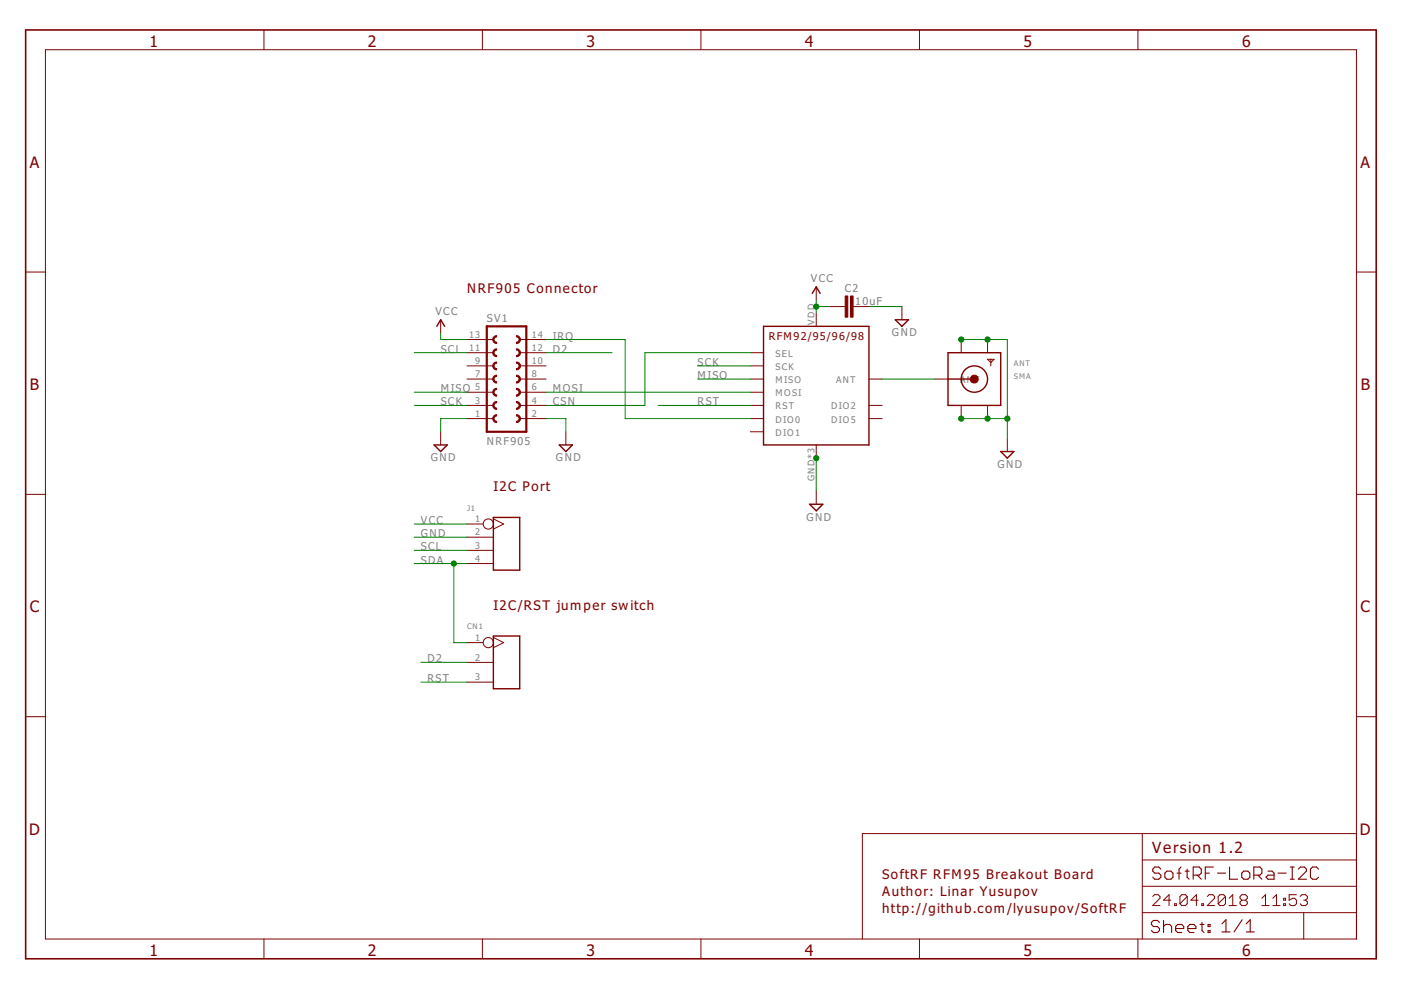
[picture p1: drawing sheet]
<svg xmlns="http://www.w3.org/2000/svg" width="297mm" height="210mm" viewBox="0 0 297 210" stroke-linecap="round" stroke-linejoin="round" font-family="sans-serif">
<g fill="none" stroke="#800000" stroke-width=".3">
<path d="M92.6 69.2l.8-1.4 .9 1.4M161.9 69.2h22.3v25.1h-22.3zM172.2 62.2l.9-1.4 .8 1.4M189.8 67.8h2.8l-1.4 1.4zM201 74.8h11.2v11.2h-11.2zM92 94.3h2.8l-1.4 1.4zM118.6 94.3h2.8l-1.4 1.4zM201 80.4h5.6M212.2 95.7h2.8l-1.4 1.4zM104.6 109.7h5.6v11.2h-5.6zM171.7 106.9h2.8l-1.4 1.4zM104.6 134.9h5.6v11.1h-5.6z"/>
<circle cx="206.6" cy="80.4" r="2.79"/>
</g>
<g fill="none" stroke="#800000" stroke-width=".21">
<path d="M9.6 10.5h278v188.6h-278zM56 6.3v4.2M102.3 6.3v4.2M148.6 6.3v4.2M194.9 6.3v4.2M241.3 6.3v4.2M5.4 57.7h4.2M287.6 57.7h4.2M93.4 67.8v2.8M99 77.6h5.6M99 74.8h5.6M99 72h5.6"/>
<path d="M110.2 77.6h5.6M110.2 74.8h5.6M110.2 72h5.6M159.1 77.6h2.8M159.1 74.8h2.8M173.1 60.8v2.8M173.1 66.4v2.8M175.9 65h3.3M180.9 65h3.3M191.2 65v2.8M203.8 72v2.8M209.4 76.2h1.4l-.7 .7z"/>
<path d="M209.4 72v2.8M210.1 76.2v1.4M93.4 91.5v2.8M99 80.4h5.6M99 88.8h5.6M99 86h5.6M99 83.2h5.6M110.2 80.4h5.6M110.2 88.8h5.6M110.2 86h5.6M110.2 83.2h5.6M120 91.5v2.8"/>
<path d="M159.1 80.4h2.8M159.1 88.8h2.8M159.1 91.5h2.8M159.1 86h2.8M159.1 83.2h2.8M173.1 94.3v2.8M184.2 80.4h2.8M184.2 88.8h2.8M184.2 86h2.8M198.2 80.4h2.8M203.8 86v2.8M209.4 86v2.8"/>
<path d="M213.6 92.9v2.8M5.4 104.8h4.2M99 111.1h3.4M99 113.9h5.6M99 116.7h5.6M99 119.5h5.6M104.6 110l2.2 1.1-2.2 1.1M173.1 104.1v2.8M287.6 104.8h4.2M99 136.2h3.4M104.6 135.1l2.2 1.1-2.2 1.1M5.4 152h4.2"/>
<path d="M99 140.4h5.6M99 144.6h5.6M287.6 152h4.2M242.2 176.7v22.4M287.6 176.7h-104.8v22.4M56 199.1v4.2M102.3 199.1v4.2M148.6 199.1v4.2M194.9 199.1v4.2M241.3 199.1v4.2M242.2 193.5h45.4M242.2 187.9h45.4"/>
<path d="M242.2 182.3h45.4M244.4 190.1l.4-.4h.8l.3 .4v.4l-1.5 1.5h1.5M248.2 190.9h-1.5l1.2-1.2v2.3M249 191.6h.4v.4h-.4zM251.7 190.1v1.5l-.4 .4h-.7l-.4-.4M251.7 190.1l-.4-.4h-.7l-.4 .4v1.5M251.7 190.1l-1.5 1.5M254 190.9h-1.5l1.2-1.2v2.3M254.8 191.6h.4v.4h-.4zM256 190.1l.3-.4h.8l.4 .4v.4l-1.5 1.5h1.5M259.8 190.1v1.5l-.4 .4h-.7l-.4-.4M259.8 190.1l-.4-.4h-.7l-.4 .4v1.5"/>
<path d="M259.8 190.1l-1.5 1.5M260.6 192h1.5M260.6 190.5l.8-.8v2.3M263.3 190.9l-.4 .3v.4l.4 .4h.8l.4-.4v-.4l-.4-.3M263.3 190.9l-.4-.4v-.4l.4-.4h.8l.4 .4v.4l-.4 .4M263.3 190.9h.8M267.5 192h1.6M267.5 190.5l.8-.8v2.3M269.9 192h1.5M269.9 190.5l.7-.8v2.3M272.2 191.6h.4v.4h-.4zM272.2 190.5h.4v.4h-.4z"/>
<path d="M274.9 189.7h-1.6v1.2l.8-.4h.4l.4 .4v.7l-.4 .4h-.8l-.4-.4M275.7 190.1l.3-.4h.8l.4 .4v.4l-.4 .4M276.4 193.5v5.6M276.4 190.9h.4M276.8 190.9l.4 .3v.4l-.4 .4h-.8l-.3-.4"/>
<circle cx="103.5" cy="111.1" r="1.08"/>
<circle cx="103.5" cy="136.2" r="1.08"/>
</g>
<g fill="none" stroke="#800000" stroke-width=".23">
<path d="M245.8 195.6l-.4-.4h-.8l-.5 .4v.4l.5 .4h.8l.4 .5v.4l-.4 .4h-.8l-.5-.4M246.1 184.3l-.4-.5h-.9l-.4 .5v.4l.4 .4h.9l.4 .4v.5l-.4 .4h-.9l-.4-.4M246.7 195.2v2.5M246.7 196.4l.4-.4h.9l.4 .4v1.3M247 185.1l.4-.4h.9l.4 .4v.9l-.4 .4h-.9l-.4-.4zM249.3 196.9h1.7v-.5l-.5-.4h-.8l-.4 .4v.9l.4 .4h.8M249.6 185.1h.8M250.4 183.8l-.4 .5v2.1M251.3 184.7h.8M251.7 184.3v1.7l.4 .4M251.8 196.9h1.8v-.5l-.5-.4h-.8l-.5 .4v.9l.5 .4h.8M253 185.5h1.3l.4-.4v-.8l-.4-.5h-1.3v2.6"/>
<path d="M253.8 185.5l.9 .9M254.4 196h.9M254.8 195.6v1.7l.5 .4M255.5 185.1h.9M256.1 196h.5v.4h-.5zM256.1 197.3h.5v.4h-.5zM257.3 183.8h-1.8v2.6M258.1 185.1h1.7M259.1 195.9l.8-.9v2.6M259.1 197.6h1.7M260.7 183.8v2.6h1.7M263.3 185.1l.4-.4h.9l.4 .4v.9l-.4 .4h-.9l-.4-.4z"/>
<path d="M263.4 195l-1.8 2.6M264.2 197.6h1.7M264.2 195.9l.9-.9v2.6M265.8 185.5h1.3l.4-.4v-.8l-.4-.5h-1.3v2.6M266.7 185.5l.8 .9M268.8 184.7h.9l.4 .4v1.3h-1.3l-.4-.4 .4-.5h1.3M271 185.1h1.7M273.6 183.8h.8M273.6 186.4h.8M274 183.8v2.6M275.3 184.3l.4-.5h.9l.4 .5v.4l-1.7 1.7h1.7M279.5 184.3l-.4-.5h-.8l-.5 .5v1.7l.5 .4h.8l.4-.4"/>
</g>
<path d="M5.4 6.3h286.4v197h-286.4z" fill="none" stroke="#800000" stroke-width=".34"/>
<g fill="#800000" stroke="#800000" stroke-width=".21">
<path d="M180.3 62.8h.6v4.4h-.6z"/>
<path d="M179.2 62.8h.5v4.4h-.5z"/>
</g>
<path d="M103.2 69.2h8.4v22.3h-8.4z" fill="none" stroke="#800000" stroke-width=".47"/>
<g fill="#800000" stroke="#800000" stroke-width=".21">
<path d="M104.8 82.5l.5-.2v.3a.56 .56 0 0 0-.6 .6 .56 .56 0 0 0 .6 .5v.3a.85 .85 0 0 1-.8-.5 .85 .85 0 0 1 .3-1z" fill-rule="evenodd"/>
<path d="M104.8 85.3l.5-.2v.3a.56 .56 0 0 0-.6 .6 .56 .56 0 0 0 .6 .5v.3a.85 .85 0 0 1-.8-.5 .85 .85 0 0 1 .3-1z" fill-rule="evenodd"/>
<path d="M104.8 88.1l.5-.2v.3a.56 .56 0 0 0-.6 .6 .56 .56 0 0 0 .6 .5v.3a.85 .85 0 0 1-.8-.6 .85 .85 0 0 1 .3-.9z" fill-rule="evenodd"/>
<path d="M109.5 82.3a.84 .84 0 0 1 .8 .9 .84 .84 0 0 1-.8 .8v-.3a.56 .56 0 0 0 .6-.5 .56 .56 0 0 0-.6-.6z" fill-rule="evenodd"/>
<path d="M109.5 85.1a.84 .84 0 0 1 .8 .9 .84 .84 0 0 1-.8 .8v-.3a.56 .56 0 0 0 .6-.5 .56 .56 0 0 0-.6-.6z" fill-rule="evenodd"/>
<path d="M109.5 87.9a.84 .84 0 0 1 .8 .9 .84 .84 0 0 1-.8 .8v-.3a.56 .56 0 0 0 .6-.5 .56 .56 0 0 0-.6-.6z" fill-rule="evenodd"/>
<path d="M104.8 76.9l.5-.1v.2a.56 .56 0 0 0-.6 .6 .56 .56 0 0 0 .6 .5v.3a.85 .85 0 0 1-.8-.5 .85 .85 0 0 1 .3-1z" fill-rule="evenodd"/>
<path d="M104.8 79.7l.5-.2v.3a.56 .56 0 0 0-.6 .6 .56 .56 0 0 0 .6 .5v.3a.85 .85 0 0 1-.8-.5 .85 .85 0 0 1 .3-1z" fill-rule="evenodd"/>
<path d="M109.5 76.8a.84 .84 0 0 1 .8 .8 .84 .84 0 0 1-.8 .8v-.3a.56 .56 0 0 0 .6-.5 .56 .56 0 0 0-.6-.6z" fill-rule="evenodd"/>
<path d="M109.5 79.5a.84 .84 0 0 1 .8 .9 .84 .84 0 0 1-.8 .8v-.3a.56 .56 0 0 0 .6-.5 .56 .56 0 0 0-.6-.6z" fill-rule="evenodd"/>
<path d="M104.8 71.4l.5-.2v.2a.56 .56 0 0 0-.6 .6 .56 .56 0 0 0 .6 .6v.2a.85 .85 0 0 1-.8-.5 .85 .85 0 0 1 .3-.9z" fill-rule="evenodd"/>
<path d="M104.8 74.1l.5-.1v.2a.56 .56 0 0 0-.6 .6 .56 .56 0 0 0 .6 .6v.2a.85 .85 0 0 1-.8-.5 .85 .85 0 0 1 .3-1z" fill-rule="evenodd"/>
<path d="M109.5 71.2a.84 .84 0 0 1 .8 .8 .84 .84 0 0 1-.8 .8v-.2a.56 .56 0 0 0 .6-.6 .56 .56 0 0 0-.6-.6z" fill-rule="evenodd"/>
<path d="M109.5 74a.84 .84 0 0 1 .8 .8 .84 .84 0 0 1-.8 .8v-.2a.56 .56 0 0 0 .6-.6 .56 .56 0 0 0-.6-.6z" fill-rule="evenodd"/>
<circle cx="206.6" cy="80.4" r=".84"/>
</g>
<g fill="none" stroke="#008000" stroke-width=".21">
<path d="M87.8 74.8h11.2M93.4 70.6v1.4h5.6M115.8 72h16.7v16.8h26.6M115.8 74.8h14M147.9 77.6h11.2M159.1 74.8h-22.4v11.2h-20.9M173.1 63.6v2.8M173.1 65h2.8M184.2 65h7M203.8 72h9.8v20.9M87.8 86h11.2M87.8 83.2h11.2"/>
<path d="M99 88.8h-5.6v2.7M115.8 88.8h4.2v2.7M115.8 83.2h43.3M139.5 86h19.6M147.9 80.4h11.2M173.1 97.1v7M187 80.4h11.2M203.8 88.8h9.8M87.8 113.9h11.2M87.8 111.1h11.2M87.8 116.7h11.2M87.8 119.5h11.2"/>
<path d="M96.2 119.5v16.7h2.8M89.2 144.6h9.8M89.2 140.4h9.8"/>
</g>
<g fill="#008000" stroke="#008000" stroke-width=".21">
<circle cx="173.1" cy="97.1" r=".55"/>
<circle cx="203.8" cy="88.8" r=".55"/>
<circle cx="209.4" cy="88.8" r=".55"/>
<circle cx="213.6" cy="88.8" r=".55"/>
<circle cx="203.8" cy="72" r=".55"/>
<circle cx="209.4" cy="72" r=".55"/>
<circle cx="173.1" cy="65" r=".55"/>
<circle cx="96.2" cy="119.5" r=".55"/>
</g>
<g font-size="4" fill="#800000">
<text x="31.7" y="9.9">1</text>
<text x="78" y="9.9">2</text>
<text x="124.3" y="9.9">3</text>
<text x="170.7" y="9.9">4</text>
<text x="217" y="9.9">5</text>
<text x="263.3" y="9.9">6</text>
<text x="6.3" y="35.5">A</text>
<text x="288.5" y="35.5">A</text>
<text x="6.3" y="82.7">B</text>
<text x="288.5" y="82.7">B</text>
<text x="6.3" y="129.8">C</text>
<text x="288.5" y="129.8">C</text>
<text x="6.2" y="177">D</text>
<text x="288.3" y="177">D</text>
<text x="31.7" y="202.6">1</text>
<text x="78" y="202.6">2</text>
<text x="124.3" y="202.6">3</text>
<text x="170.7" y="202.6">4</text>
<text x="217" y="202.6">5</text>
<text x="263.3" y="202.6">6</text>
</g>
<text font-size="3.9" fill="#800000" x="244.3" y="180.9">Version 1.2</text>
<g font-size="3.4" fill="#800000">
<text x="99" y="62.2">NRF905 Connector</text>
<text x="104.6" y="104.1">I2C Port</text>
<text x="104.6" y="129.3">I2C/RST jumper switch</text>
<text x="187" y="186.3">SoftRF RFM95 Breakout Board</text>
<text x="187" y="189.9">Author: Linar Yusupov</text>
<text x="187" y="193.5">http://github.com/lyusupov/SoftRF</text>
</g>
<g font-size="2.8" fill="#808080">
<text x="171.9" y="59.7">VCC</text>
<text x="179.1" y="61.9">C2</text>
<text x="181.3" y="64.6">10uF</text>
<text x="92.3" y="66.7">VCC</text>
<text x="103.2" y="68.4">SV1</text>
<text x="117.2" y="72">IRQ</text>
<text x="189.1" y="71.3">GND</text>
<text x="93.4" y="74.8">SCL</text>
<text x="117.2" y="74.8">D2</text>
<text x="147.9" y="77.6">SCK</text>
<text x="93.4" y="83.2">MISO</text>
<text x="117.2" y="83.2">MOSI</text>
<text x="147.9" y="80.4">MISO</text>
<text x="93.4" y="86">SCK</text>
<text x="117.2" y="86">CSN</text>
<text x="147.9" y="86">RST</text>
<text x="103.2" y="94.3">NRF905</text>
<text x="91.3" y="97.8">GND</text>
<text x="117.9" y="97.8">GND</text>
<text x="211.5" y="99.2">GND</text>
<text x="89.2" y="113.9">GND</text>
<text x="89.2" y="111.1">VCC</text>
<text x="171" y="110.4">GND</text>
<text x="89.2" y="116.7">SCL</text>
<text x="89.2" y="119.5">SDA</text>
<text x="90.6" y="140.4">D2</text>
<text x="90.6" y="144.6">RST</text>
</g>
<text font-size="2.8" fill="#800000" x="163" y="72">RFM92/95/96/98</text>
<g font-size="2.3" fill="#808080">
<text x="99.5" y="71.6">13</text>
<text x="112.8" y="71.6">14</text>
<text x="172.7" y="68.8" transform="rotate(-90 172.7 68.8)">VDD</text>
<text x="99.5" y="74.4">11</text>
<text x="100.8" y="77.2">9</text>
<text x="112.8" y="77.2">10</text>
<text x="112.8" y="74.4">12</text>
<text x="164.5" y="75.6">SEL</text>
<text x="100.8" y="82.8">5</text>
<text x="100.8" y="80">7</text>
<text x="112.8" y="82.8">6</text>
<text x="112.8" y="80">8</text>
<text x="164.5" y="81.2">MISO</text>
<text x="164.5" y="78.4">SCK</text>
<text x="177.3" y="81.2">ANT</text>
<text x="203.6" y="81.2">ANT</text>
<text x="100.8" y="88.4">1</text>
<text x="100.8" y="85.6">3</text>
<text x="112.8" y="88.4">2</text>
<text x="112.8" y="85.6">4</text>
<text x="164.5" y="89.6">DIO0</text>
<text x="164.5" y="84">MOSI</text>
<text x="164.5" y="86.8">RST</text>
<text x="176.2" y="86.8">DIO2</text>
<text x="176.2" y="89.6">DIO5</text>
<text x="164.5" y="92.4">DIO1</text>
<text x="172.7" y="102" transform="rotate(-90 172.7 102)">GND*3</text>
<text x="100.8" y="110.7">1</text>
<text x="100.8" y="113.5">2</text>
<text x="100.8" y="116.3">3</text>
<text x="100.8" y="119.1">4</text>
<text x="100.8" y="135.9">1</text>
<text x="100.8" y="140">2</text>
<text x="100.8" y="144.2">3</text>
</g>
<g font-size="2" fill="#808080">
<text x="215" y="77.6">ANT</text>
<text x="215" y="80.4">SMA</text>
<text x="99" y="108.3">J1</text>
<text x="99" y="133.4">CN1</text>
</g>
</svg>
